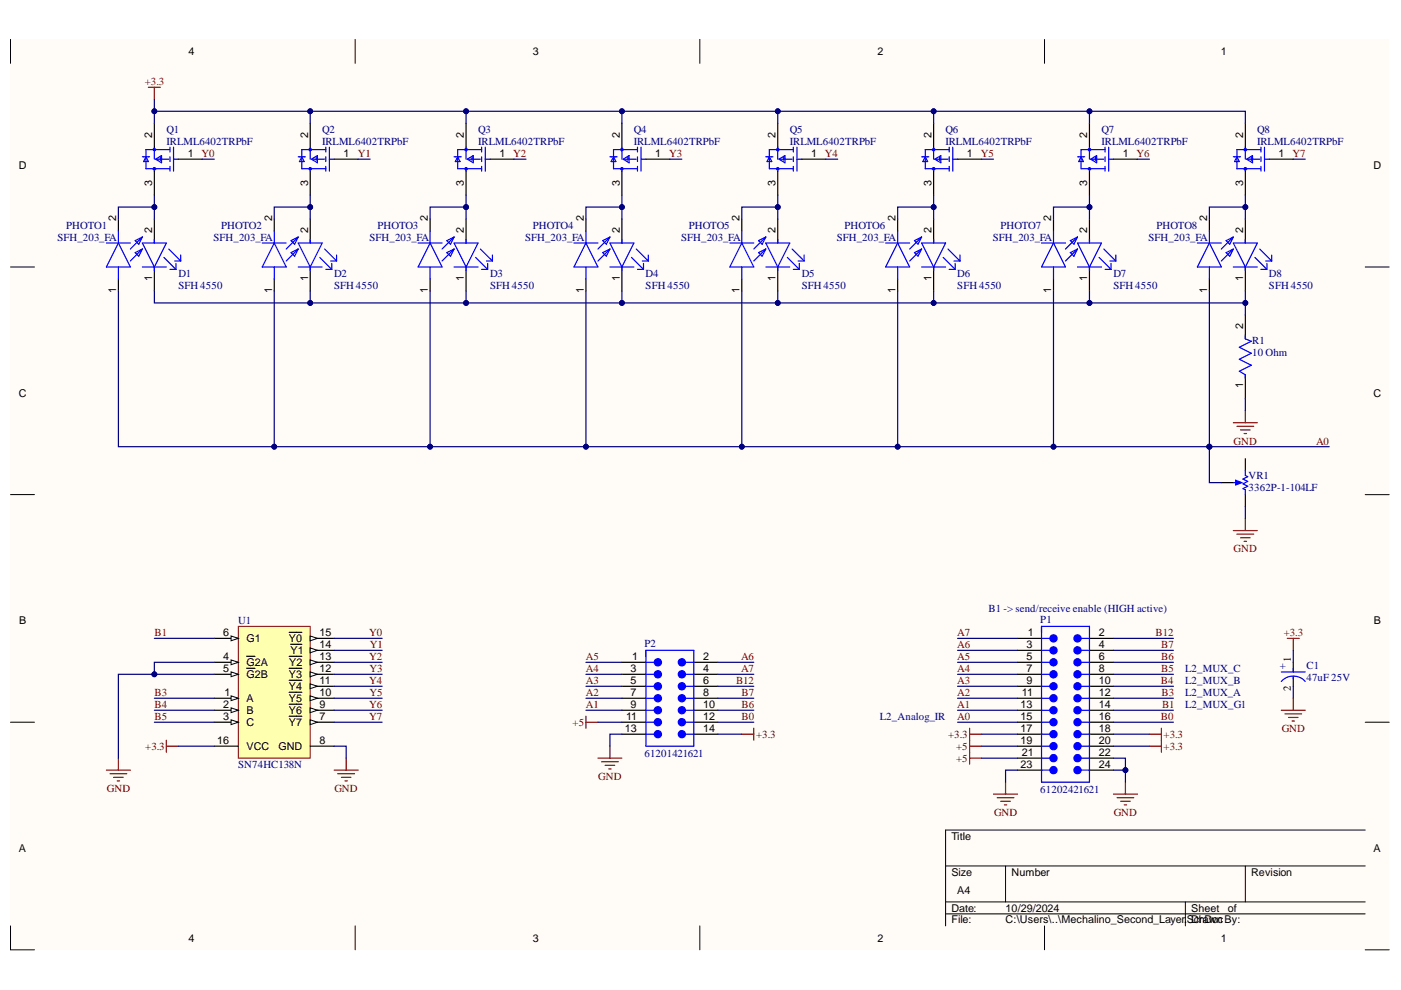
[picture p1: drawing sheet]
# Altium project Mechalino_Second_Layer.PrjPcb
1 sheet, 30 parts. Net scope: global (net labels, ports and power ports of the same name join across sheets).
Board file: Mechalino_Second_Layer.PcbDoc

## Sheet Mechalino_Second_Layer.SchDoc: Mechalino Second Layer
size A4; Author: Luka Kravos; CompanyName: AAU; DrawnBy: Luka Kravos; Engineer: Luka Kravos; Organization: NES, SmartGrids; Address1: Lakeside 10A; Address2: AAU Klagenfurt; SheetNumber: 1; SheetTotal: 1

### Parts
C1  47uF 25V  [FP-FKD-MFG]
D1  SFH 4550  [FP-SFH_4550-MFG]
D2  SFH 4550  [FP-SFH_4550-MFG]
D3  SFH 4550  [FP-SFH_4550-MFG]
D4  SFH 4550  [FP-SFH_4550-MFG]
D5  SFH 4550  [FP-SFH_4550-MFG]
D6  SFH 4550  [FP-SFH_4550-MFG]
D7  SFH 4550  [FP-SFH_4550-MFG]
D8  SFH 4550  [FP-SFH_4550-MFG]
P1  61202421621  [61202421621]
P2  61201421621  [61201421621]
PHOTO1  SFH_203_FA  [SFH203FA]
PHOTO2  SFH_203_FA  [SFH203FA]
PHOTO3  SFH_203_FA  [SFH203FA]
PHOTO4  SFH_203_FA  [SFH203FA]
PHOTO5  SFH_203_FA  [SFH203FA]
PHOTO6  SFH_203_FA  [SFH203FA]
PHOTO7  SFH_203_FA  [SFH203FA]
PHOTO8  SFH_203_FA  [SFH203FA]
Q1  IRLML6402TRPbF  [FP-Micro3-MFG]
Q2  IRLML6402TRPbF  [FP-Micro3-MFG]
Q3  IRLML6402TRPbF  [FP-Micro3-MFG]
Q4  IRLML6402TRPbF  [FP-Micro3-MFG]
Q5  IRLML6402TRPbF  [FP-Micro3-MFG]
Q6  IRLML6402TRPbF  [FP-Micro3-MFG]
Q7  IRLML6402TRPbF  [FP-Micro3-MFG]
Q8  IRLML6402TRPbF  [FP-Micro3-MFG]
R1  10 Ohm  [FP-ESR25-IPC_B]
U1  SN74HC138N  [N0016A]
VR1  3362P-1-104LF  [BOUR-3362P]

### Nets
+3.3: C1.1(C) P1.17 P1.18 P1.20 P2.14 Q1.2(S) Q2.2(S) Q3.2(S) Q4.2(S) Q5.2(S) Q6.2(S) Q7.2(S) Q8.2(S) U1.16(VCC)
+5: P1.19 P1.21 P2.11
GND: C1.2(A) P1.22 P1.23 P1.24 P2.13 R1.1 U1.4(~{G}2A) U1.5(~{G}2B) U1.8(GND) VR1.3(CW)
A0: P1.15 PHOTO1.1(A) PHOTO2.1(A) PHOTO3.1(A) PHOTO4.1(A) PHOTO5.1(A) PHOTO6.1(A) PHOTO7.1(A) PHOTO8.1(A) VR1.2(S)
A1: P1.13 P2.9
A2: P1.11 P2.7
A3: P1.9 P2.5
A4: P1.7 P2.3
A5: P1.5 P2.1
A6: P1.3 P2.2
A7: P1.1 P2.4
B0: P1.16 P2.12
B1: P1.14 U1.6(G1)
B3: P1.12 U1.1(A)
B4: P1.10 U1.2(B)
B5: P1.8 U1.3(C)
B6: P1.6 P2.10
B7: P1.4 P2.8
B12: P1.2 P2.6
Y0: Q1.1(G) U1.15(~{Y0})
Y1: Q2.1(G) U1.14(~{Y1})
Y2: Q3.1(G) U1.13(~{Y2})
Y3: Q4.1(G) U1.12(~{Y3})
Y4: Q5.1(G) U1.11(~{Y4})
Y5: Q6.1(G) U1.10(~{Y5})
Y6: Q7.1(G) U1.9(~{Y6})
Y7: Q8.1(G) U1.7(~{Y7})
NetD1_1: D1.1(C) D2.1(C) D3.1(C) D4.1(C) D5.1(C) D6.1(C) D7.1(C) D8.1(C) R1.2
NetD1_2: D1.2(A) PHOTO1.2(K) Q1.3(D)
NetD2_2: D2.2(A) PHOTO2.2(K) Q2.3(D)
NetD3_2: D3.2(A) PHOTO3.2(K) Q3.3(D)
NetD4_2: D4.2(A) PHOTO4.2(K) Q4.3(D)
NetD5_2: D5.2(A) PHOTO5.2(K) Q5.3(D)
NetD6_2: D6.2(A) PHOTO6.2(K) Q6.3(D)
NetD7_2: D7.2(A) PHOTO7.2(K) Q7.3(D)
NetD8_2: D8.2(A) PHOTO8.2(K) Q8.3(D)

Not connected (* = marked no-connect by the designer): VR1 1(CCW)

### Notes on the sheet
- (near P1) B1 -> send/receive enable (HIGH active)
- L2_MUX_C
- L2_Analog_IR
- L2_MUX_G1
- L2_MUX_A
- L2_MUX_B
